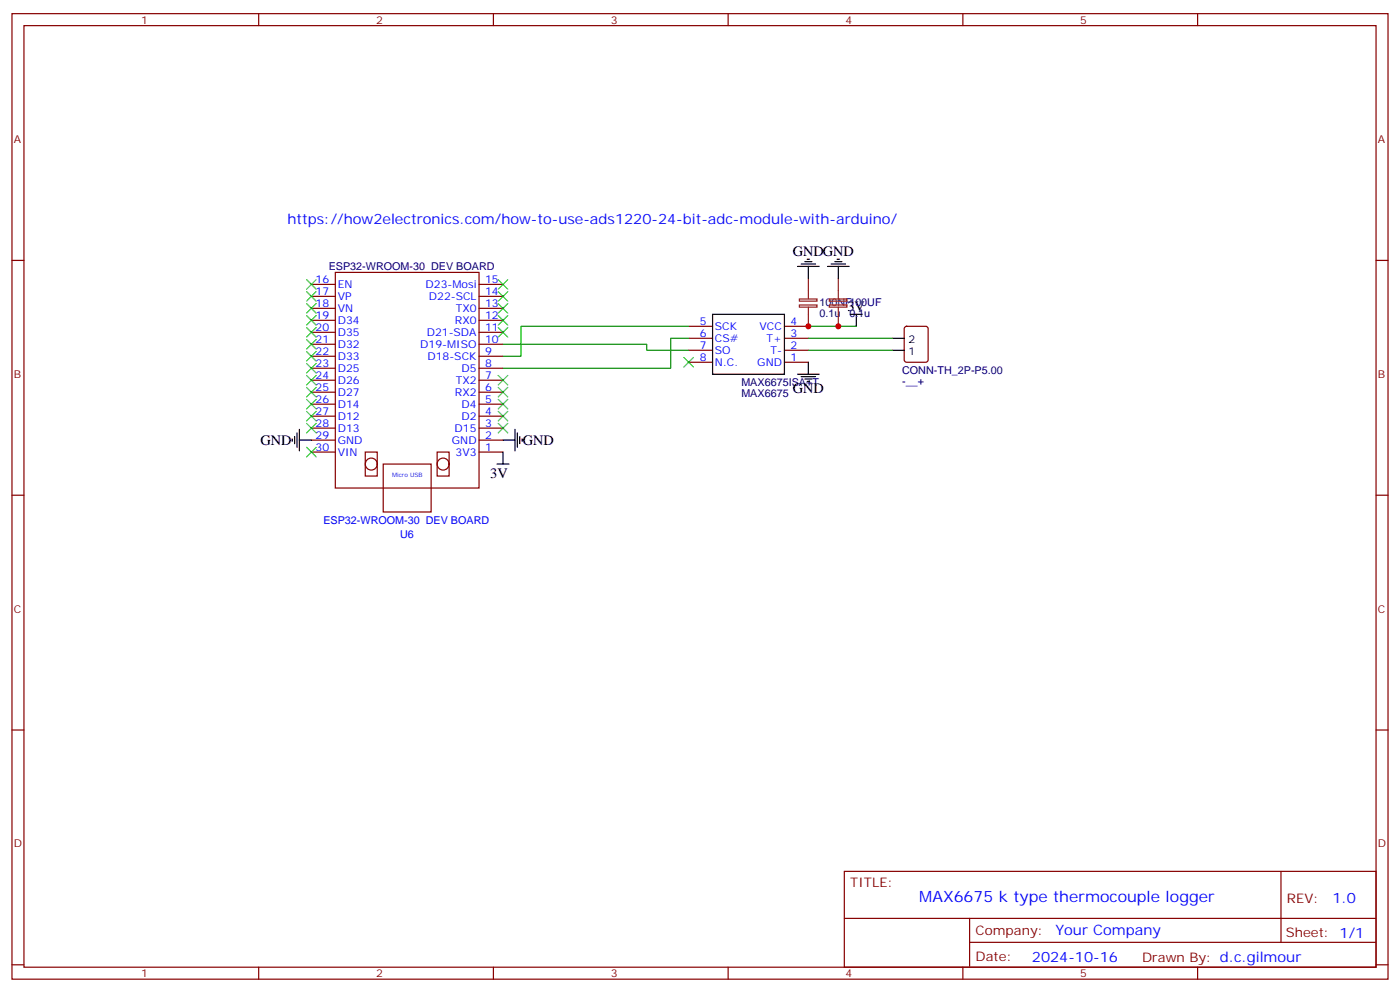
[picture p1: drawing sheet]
<svg xmlns="http://www.w3.org/2000/svg" width="412mm" height="292mm" viewBox="0 0 412 292" stroke-linecap="round" stroke-linejoin="round" font-family="sans-serif">
<g fill="none" stroke="#870000" stroke-width=".35">
<path d="M3.5 4h405.4v284.4h-405.4zM7.1 7.5h398.2v277.3h-398.2zM76.2 4v3.5M145.3 4v3.5M214.5 4v3.5M283.6 4v3.5M352.8 4v3.5M3.5 76.7h3.6M405.3 76.7h3.6M91.7 97.9h7.1M91.7 94.3h7.1M91.7 90.8h7.1"/>
<path d="M91.7 87.3h7.1M91.7 83.7h7.1M98.8 80.2h42.3v63.5h-42.3zM141.1 97.9h7.1M141.1 94.3h7.1M141.1 90.8h7.1M141.1 87.3h7.1M141.1 83.7h7.1M202.8 99.6h7.1M202.8 96.1h7.1M231.1 99.6h7M231.1 96.1h7"/>
<path d="M266.6 96.3l.5-.2h5.6l.6 .4 .1 9.5-.5 .6-5.8 .1-.7-.5-.1-9.4zM91.7 119h7.1M91.7 115.5h7.1M91.7 112h7.1M91.7 108.4h7.1M91.7 104.9h7.1M91.7 101.4h7.1M141.1 119h7.1M141.1 115.5h7.1M141.1 112h7.1M141.1 108.4h7.1M141.1 104.9h7.1"/>
<path d="M141.1 101.4h7.1M202.8 106.7h7.1M202.8 103.2h7.1M231.1 106.7h7M231.1 103.2h7M91.7 133.1h7.1M91.7 129.6h7.1M91.7 126.1h7.1M91.7 122.6h7.1M107.6 133.1h3.5v7.1h-3.5zM112.9 136.7h14.1v14.1h-14.1zM128.8 133.1h3.5v7.1h-3.5z"/>
<path d="M141.1 133.1h7.1M141.1 129.6h7.1M141.1 126.1h7.1M141.1 122.6h7.1M3.5 145.8h3.6M405.3 145.8h3.6M3.5 215h3.6M405.3 215h3.6M248.7 256.6h156.6v28.2h-156.6zM377.3 256.6v20.9M248.7 270.5h156.5M285.6 277.5h119.6"/>
<path d="M285.6 270.5v14.1M3.5 284.1h3.6M76.2 284.8v3.6M145.3 284.8v3.6M214.5 284.8v3.6M283.6 284.8v3.6M352.8 284.8v3.6M405.3 284.1h3.6"/>
<circle cx="109.4" cy="136.7" r="1.76"/>
<circle cx="130.5" cy="136.7" r="1.76"/>
</g>
<g fill="none" stroke="#3c3" stroke-width=".35">
<path d="M90.3 82.3l2.8 2.9M90.3 85.9l2.8 2.8M90.3 89.4l2.8 2.8M90.3 96.4l2.8 2.9M90.3 100l2.8 2.8M90.3 92.9l2.8 2.8M93.1 82.3l-2.8 2.9M93.1 85.9l-2.8 2.8M93.1 89.4l-2.8 2.8M93.1 96.4l-2.8 2.9M93.1 100l-2.8 2.8M93.1 92.9l-2.8 2.8"/>
<path d="M146.8 89.4l2.8 2.8M146.8 92.9l2.8 2.8M146.8 82.3l2.8 2.9M146.8 85.9l2.8 2.8M146.8 96.4l2.8 2.9M149.6 89.4l-2.8 2.8M149.6 92.9l-2.8 2.8M149.6 82.3l-2.8 2.9M149.6 85.9l-2.8 2.8M149.6 96.4l-2.8 2.9M90.3 103.5l2.8 2.8M90.3 117.6l2.8 2.8"/>
<path d="M90.3 114.1l2.8 2.8M90.3 107l2.8 2.9M90.3 110.6l2.8 2.8M93.1 103.5l-2.8 2.8M93.1 117.6l-2.8 2.8M93.1 114.1l-2.8 2.8M93.1 107l-2.8 2.9M93.1 110.6l-2.8 2.8M146.8 110.6l2.8 2.8M146.8 114.1l2.8 2.8M146.8 117.6l2.8 2.8M149.6 110.6l-2.8 2.8"/>
<path d="M149.6 114.1l-2.8 2.8M149.6 117.6l-2.8 2.8M201.4 105.3l2.9 2.8M204.3 105.3l-2.9 2.8M90.3 124.7l2.8 2.8M90.3 121.1l2.8 2.9M90.3 131.7l2.8 2.8M93.1 124.7l-2.8 2.8M93.1 121.1l-2.8 2.9M93.1 131.7l-2.8 2.8M146.8 121.1l2.8 2.9M146.8 124.7l2.8 2.8"/>
<path d="M149.6 121.1l-2.8 2.9M149.6 124.7l-2.8 2.8"/>
</g>
<g fill="none" stroke="#000" stroke-width=".35">
<path d="M234.9 78.5h6.4M236 77.8h4.2M237.1 77h2.1M237.8 76.3h.7M238.1 78.5v3.5M243.8 78.5h6.3M244.8 77.8h4.3M245.9 77h2.1M246.6 76.3h.7M246.9 78.5v3.5M209.9 92.6h21.2v17.6h-21.2zM250.5 92.6h3.5"/>
<path d="M252.2 92.6v3.5M262.8 99.6h3.5M234.9 110.2h6.4M236 110.9h4.2M237.1 111.6h2.1M237.8 112.3h.7M238.1 106.7v3.5M262.8 103.2h3.5M86.1 129.3v.7M86.8 128.6v2.1M87.5 127.5v4.2M88.2 129.6h3.5"/>
<path d="M88.2 126.4v6.4M146.4 136.7h3.5M148.2 129.6h3.5M148.2 133.1v3.6M151.7 126.4v6.4M152.4 127.5v4.2M153.1 128.6v2.1M153.8 129.3v.7"/>
</g>
<path d="M202.8 96.1h-49.3v8.8h-5.3M202.8 99.6h-5.2v8.8h-49.4M238.1 99.6h24.7M238.1 96.1h14.1M148.2 101.4h42.3v1.8h12.3M238.1 103.2h24.7" fill="none" stroke="#008700" stroke-width=".35"/>
<path d="M235.5 88.1h5.2v.6h-5.2zM235.5 89.8h5.2v.7h-5.2zM238.1 82v6M238.1 90.5v5.6M244.3 88.1h5.2v.6h-5.2zM244.3 89.8h5.2v.7h-5.2zM246.9 82v6M246.9 90.5v5.6" fill="none" stroke="#8c2424" stroke-width=".35"/>
<g fill="#c00">
<circle cx="238.1" cy="96.1" r=".88"/>
<circle cx="246.9" cy="96.1" r=".88"/>
</g>
<text font-size="4.6" fill="#00f" x="270.8" y="265.6">MAX6675 k type thermocouple logger</text>
<g font-size="4.2" fill="#00f">
<text x="84.7" y="66.1">https://how2electronics.com/how-to-use-ads1220-24-bit-adc-module-with-arduino/</text>
<text x="392.5" y="265.9">1.0</text>
<text x="310.9" y="275.4">Your Company</text>
<text x="304" y="283.2">2024-10-16</text>
</g>
<g font-size="4.2">
<text x="233.5" y="75.3">GNDGND</text>
<text x="249.6" y="91.5">3V</text>
<text x="233.5" y="115.9">GND</text>
<text x="76.7" y="131.1">GND</text>
<text x="154" y="131">GND</text>
<text x="144.4" y="140.6">3V</text>
</g>
<g font-size="3.9" fill="#800">
<text x="250.5" y="261.2">TITLE:</text>
<text x="379.1" y="265.9">REV:</text>
<text x="287.4" y="275.4">Company:</text>
<text x="378.7" y="276">Sheet: 1/1</text>
<text x="287.4" y="283.1">Date:</text>
<text x="336.4" y="283.2">Drawn By: d.c.gilmour</text>
</g>
<g font-size="3.2" fill="#800">
<text x="41.6" y="7">1</text>
<text x="110.8" y="7">2</text>
<text x="179.9" y="7">3</text>
<text x="249.1" y="7">4</text>
<text x="318.2" y="7">5</text>
<text x="4.1" y="42.1">A</text>
<text x="405.9" y="42.1">A</text>
<text x="4.1" y="111.3">B</text>
<text x="405.9" y="111.3">B</text>
<text x="4.1" y="180.4">C</text>
<text x="405.9" y="180.4">C</text>
<text x="4.1" y="249.6">D</text>
<text x="405.9" y="249.6">D</text>
<text x="41.6" y="287.8">1</text>
<text x="110.8" y="287.8">2</text>
<text x="179.9" y="287.8">3</text>
<text x="249.1" y="287.8">4</text>
<text x="318.2" y="287.8">5</text>
</g>
<g font-size="3.2" fill="#00f">
<text x="93" y="83.4">16</text>
<text x="142.9" y="83.4">15</text>
<text x="93" y="86.9">17</text>
<text x="99.5" y="88.3">VP</text>
<text x="99.5" y="84.8">EN</text>
<text x="125.4" y="84.8">D23-Mosi</text>
<text x="126.3" y="88.3">D22-SCL</text>
<text x="142.9" y="86.9">14</text>
<text x="93" y="94">19</text>
<text x="93" y="90.5">18</text>
<text x="99.5" y="95.4">D34</text>
<text x="99.5" y="91.9">VN</text>
<text x="134" y="95.4">RX0</text>
<text x="134.3" y="91.9">TX0</text>
<text x="142.9" y="94">12</text>
<text x="142.9" y="90.5">13</text>
<text x="206.1" y="95.7">5</text>
<text x="232.8" y="95.7">4</text>
<text x="93" y="101">21</text>
<text x="93" y="97.5">20</text>
<text x="99.5" y="98.9">D35</text>
<text x="125.7" y="98.9">D21-SDA</text>
<text x="142.9" y="101">10</text>
<text x="142.9" y="97.5">11</text>
<text x="206.1" y="99.3">6</text>
<text x="210.6" y="97.2">SCK</text>
<text x="210.6" y="100.7">CS#</text>
<text x="223.8" y="97.2">VCC</text>
<text x="225.8" y="100.7">T+</text>
<text x="232.8" y="99.3">3</text>
<text x="93" y="104.6">22</text>
<text x="99.5" y="106">D33</text>
<text x="99.5" y="102.4">D32</text>
<text x="123.8" y="102.4">D19-MISO</text>
<text x="125.9" y="106">D18-SCK</text>
<text x="142.9" y="104.6">9</text>
<text x="206.1" y="102.8">7</text>
<text x="206.1" y="106.3">8</text>
<text x="210.6" y="104.2">SO</text>
<text x="210.6" y="107.7">N.C.</text>
<text x="223.1" y="107.7">GND</text>
<text x="227" y="104.2">T-</text>
<text x="232.8" y="106.3">1</text>
<text x="232.8" y="102.8">2</text>
<text x="93" y="111.6">24</text>
<text x="93" y="108.1">23</text>
<text x="99.5" y="113">D26</text>
<text x="99.5" y="109.5">D25</text>
<text x="134.3" y="113">TX2</text>
<text x="135.9" y="109.5">D5</text>
<text x="142.9" y="111.6">7</text>
<text x="142.9" y="108.1">8</text>
<text x="93" y="115.1">25</text>
<text x="93" y="118.7">26</text>
<text x="99.5" y="116.6">D27</text>
<text x="134" y="116.6">RX2</text>
<text x="142.9" y="118.7">5</text>
<text x="142.9" y="115.1">6</text>
<text x="93" y="122.2">27</text>
<text x="93" y="125.7">28</text>
<text x="99.5" y="120.1">D14</text>
<text x="99.5" y="123.6">D12</text>
<text x="135.9" y="123.6">D2</text>
<text x="135.9" y="120.1">D4</text>
<text x="142.9" y="125.7">3</text>
<text x="142.9" y="122.2">4</text>
<text x="93" y="129.3">29</text>
<text x="99.5" y="130.7">GND</text>
<text x="99.5" y="127.1">D13</text>
<text x="133.1" y="130.7">GND</text>
<text x="133.9" y="127.1">D15</text>
<text x="142.9" y="129.3">2</text>
<text x="93" y="132.8">30</text>
<text x="99.5" y="134.2">VIN</text>
<text x="134.2" y="134.2">3V3</text>
<text x="142.9" y="132.8">1</text>
<text x="95.2" y="154.3">ESP32-WROOM-30 DEV BOARD</text>
<text x="117.8" y="158.5">U6</text>
</g>
<g font-size="3.2" fill="#000080">
<text x="96.8" y="79.6">ESP32-WROOM-30 DEV BOARD</text>
<text x="241.4" y="93.3">0.1u</text>
<text x="241.4" y="90.2">100NF100UF</text>
<text x="250.2" y="93.3">0.1u</text>
<text x="218.4" y="113.7">MAX6675ISA+T</text>
<text x="265.7" y="110.2">CONN-TH_2P-P5.00</text>
<text x="265.7" y="113.3">-__+</text>
<text x="218.4" y="116.8">MAX6675</text>
</g>
<g font-size="3.2">
<text x="267.7" y="101">2</text>
<text x="267.7" y="104.6">1</text>
</g>
<text font-size="1.8" fill="#00f" x="115.5" y="140.4">Micro USB</text>
</svg>
